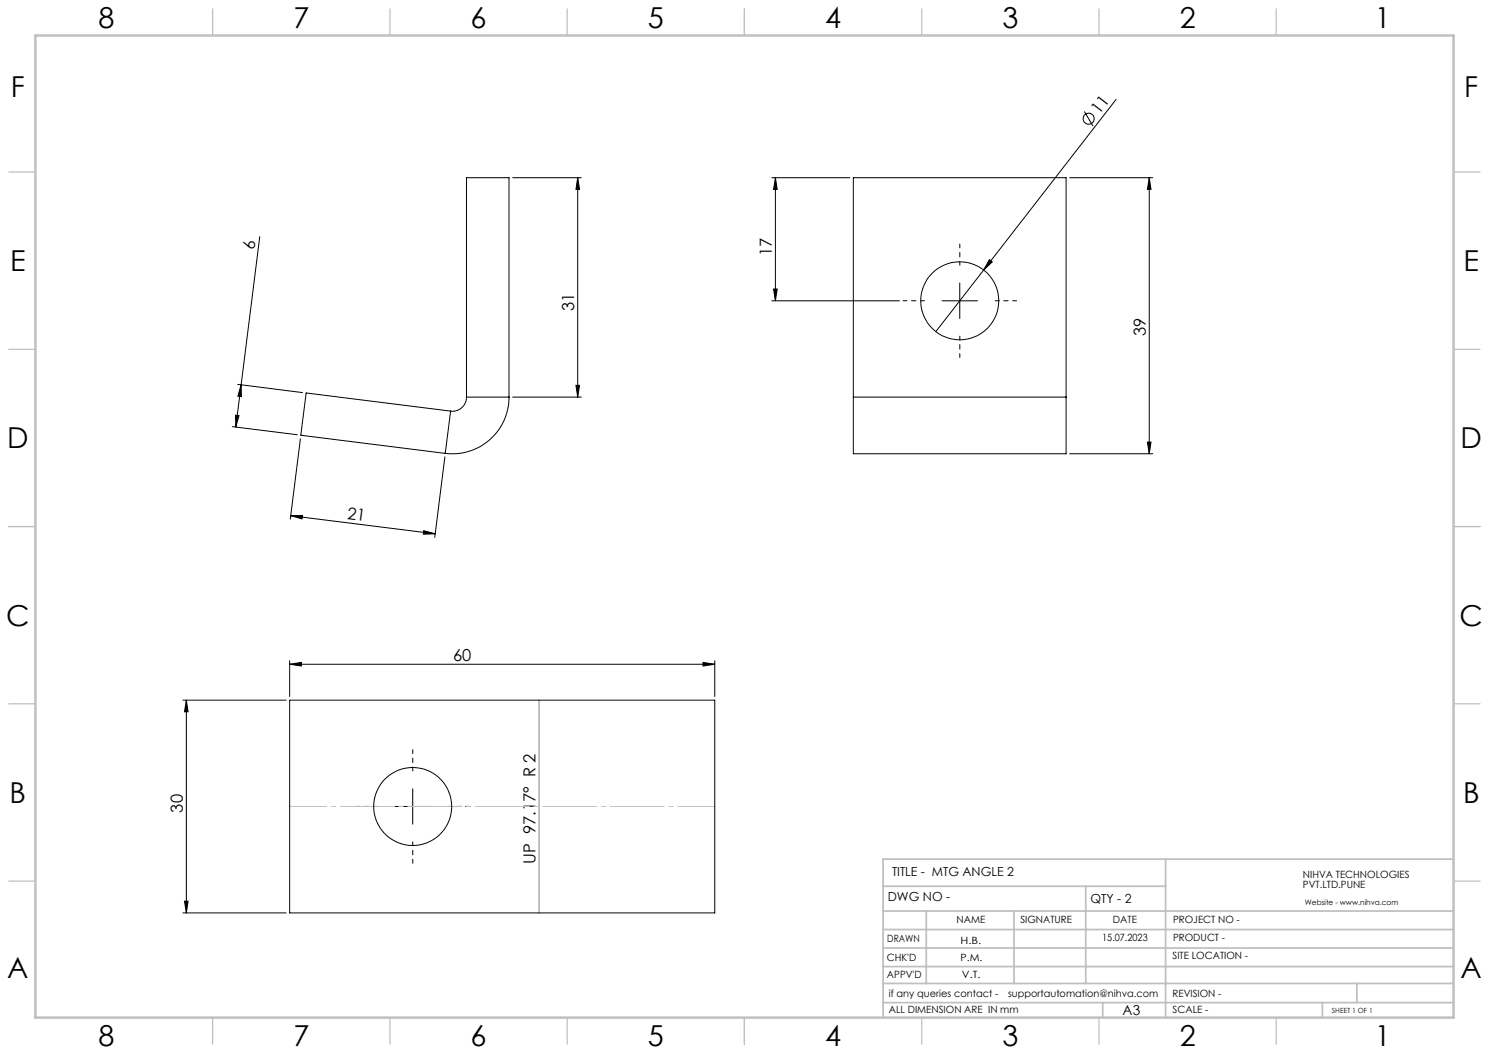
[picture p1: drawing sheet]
<svg xmlns="http://www.w3.org/2000/svg" width="420mm" height="297mm" viewBox="0 0 420 297" stroke-linecap="round" stroke-linejoin="round" font-family="sans-serif">
<g fill="none" stroke="#000" stroke-width=".28">
<path d="M305.9 31.4l2.4 4.2M314.8 28l-37.3 48.2M144.6 50.1h19.4M162.9 50.1v61.9M162.9 50.1l.6 3.3h-1zM217.7 50.1h22M218.7 50.1v34.7M218.7 50.1l.5 3.3h-1zM301.7 50.1h23.5M324.2 50.1v77.9M324.2 50.1l.5 3.3h-1.1zM73.3 66.7l-6.8 53.7"/>
<path d="M270.7 79.8v10M277.5 76.2l-13.5 17.3M279.1 73.2l.8 .7-2.4 2.3zM217.7 84.8h36M218.2 81.5h1l-.5 3.3zM265.7 84.8h10M66.4 117.1l1 .1-.9 3.2zM67 108.4l18.3 2.3M68 108.5l.1 3.4-1-.1zM127.1 116l-40.7-5.2-1.6 12 40.8 5.1M127.1 116l-1.5 11.9M131.6 112a4 4 0 0 1-4.5 4"/>
<path d="M131.6 112h12M131.6 112v-61.9h12v61.9M143.6 112a16 16 0 0 1-18 15.9M144.6 112h19.4M162.5 108.7h1l-.6 3.3zM240.7 112v16h60v-16M240.7 112h60M240.7 112v-61.9h60v61.9M65.5 120.3l18.4 2.3M84.7 123.8l-2.8 22.6M125.5 128.9l-2.9 22.7M301.7 128h23.5"/>
<path d="M323.6 124.7h1.1l-.5 3.3zM82 145.4h3.3l-.1 1zM82 145.4l40.7 5.2M119.5 149.7l3.2 .9-3.3 .1zM51.6 197.5h29.1M52.6 197.5v60M52.6 197.5l.5 3.3h-1.1zM81.7 187.4l3.3-.6v1.1zM81.7 197.5h119.9v60h-119.9zM81.7 186.3v10.2M81.7 187.4h119.9M198.3 186.8l3.3 .6-3.3 .5z"/>
<path d="M201.6 186.3v10.2M111.4 227.5h10M116.4 222.5v10M51.6 257.5h29.1M52 254.2h1.1l-.5 3.3z"/>
<circle cx="307.1" cy="33.5" r="1.56"/>
<circle cx="270.7" cy="84.9" r="11"/>
<circle cx="116.4" cy="227.5" r="11"/>
</g>
<path d="M270.7 74.8v-6M260.7 84.8h-6M270.7 94.8v6M280.7 84.8h6M116.4 217.5v-6M106.4 227.5h-6M116.4 237.5v6M126.4 227.5h6" fill="none" stroke="#000" stroke-width=".28" stroke-dasharray="15.2 1.3 1.3 1.3" stroke-dashoffset="14.1"/>
<path d="M152 197.5v60" fill="none" stroke="#808080" stroke-width=".28"/>
<path d="M81.7 227.5h119.9" fill="none" stroke="#c0c0c0" stroke-width=".28" stroke-dasharray="15.2 1.3 1.3 1.3" stroke-dashoffset="4.8"/>
<g fill="none" stroke="#c0c0c0" stroke-width=".35">
<path d="M60 2.5v7.5M110 2.5v7.5M160 2.5v7.5M210 2.5v7.5M260 2.5v7.5M310 2.5v7.5M360 2.5v7.5M2.5 48.5h7.5M410 48.5h7.5M2.5 98.5h7.5M410 98.5h7.5M2.5 148.5h7.5"/>
<path d="M410 148.5h7.5M2.5 198.5h7.5M410 198.5h7.5M2.5 248.5h7.5M410 248.5h7.5M60 287v7.5M110 287v7.5M160 287v7.5M210 287v7.5M260 287v7.5M310 287v7.5M360 287v7.5"/>
</g>
<g fill="none" stroke="#c0c0c0" stroke-width=".5">
<path d="M249.1 257h160.9M249.1 250h79.7M261.3 257v20.4M286 257v20.4M306.2 250v27.4M328.8 242.3v44.7M410 242.3h-160.9v44.7M249.1 272.6h160.9M249.1 267.4h160.9M249.1 262.2h160.9M249.1 277.4h160.9M382.7 277.4v5.4"/>
<path d="M249.1 282.8h160.9M311 282.8v4.2M373 282.8v4.2"/>
</g>
<path d="M10 10h400v277h-400z" fill="none" stroke="#c0c0c0" stroke-width=".7"/>
<g fill="#000">
<path d="M279.1 73.2l.8 .7-2.4 2.3z"/>
<path d="M324.2 50.1l.5 3.3h-1.1zM323.6 124.7h1.1l-.5 3.3z"/>
<path d="M162.5 108.7h1l-.6 3.3zM162.9 50.1l.6 3.3h-1zM52 254.2h1.1l-.5 3.3zM52.6 197.5l.5 3.3h-1.1zM218.2 81.5h1l-.5 3.3zM218.7 50.1l.5 3.3h-1z"/>
<path d="M66.4 117.1l1 .1-.9 3.2zM68 108.5l.1 3.4-1-.1z"/>
<path d="M82 145.4h3.3l-.1 1zM119.5 149.7l3.2 .9-3.3 .1z"/>
<path d="M198.3 186.8l3.3 .6-3.3 .5zM81.7 187.4l3.3-.6v1.1z"/>
</g>
<g font-size="8.1">
<text x="27.8" y="8">8</text>
<text x="82.8" y="8">7</text>
<text x="132.8" y="8">6</text>
<text x="182.8" y="8">5</text>
<text x="232.8" y="8">4</text>
<text x="282.8" y="8">3</text>
<text x="332.8" y="8">2</text>
<text x="387.8" y="8">1</text>
<text x="3" y="27.2">F</text>
<text x="413" y="27.2">F</text>
<text x="2.8" y="76.5">E</text>
<text x="412.8" y="76.5">E</text>
<text x="2" y="126.5">D</text>
<text x="412" y="126.5">D</text>
<text x="1.7" y="176.5">C</text>
<text x="411.7" y="176.5">C</text>
<text x="2.7" y="226.5">B</text>
<text x="412.7" y="226.5">B</text>
<text x="2" y="275.7">A</text>
<text x="412" y="275.7">A</text>
<text x="27.8" y="295">8</text>
<text x="82.8" y="295">7</text>
<text x="132.8" y="295">6</text>
<text x="182.8" y="295">5</text>
<text x="232.8" y="295">4</text>
<text x="282.8" y="295">3</text>
<text x="332.8" y="295">2</text>
<text x="387.8" y="295">1</text>
</g>
<g font-size="4.7">
<text x="310" y="32.5" transform="rotate(-52 310 32.5)">11</text>
<text x="71.8" y="70.5" transform="rotate(-83 71.8 70.5)">6</text>
<text x="217.7" y="72.1" transform="rotate(-90 217.7 72.1)">17</text>
<text x="162" y="87.7" transform="rotate(-90 162 87.7)">31</text>
<text x="323.2" y="94.8" transform="rotate(-90 323.2 94.8)">39</text>
<text x="97.8" y="146.4" transform="rotate(7 97.8 146.4)">21</text>
<text x="127.8" y="186.3">60</text>
<text x="51.6" y="229.2" transform="rotate(-90 51.6 229.2)">30</text>
<text x="151.1" y="243.7" transform="rotate(-90 151.1 243.7)">UP 97.17° R 2</text>
</g>
<text font-size="3.9" x="316.7" y="286.4">A3</text>
<g font-size="3.5">
<text x="251.6" y="247">TITLE - MTG ANGLE 2</text>
<text x="250.4" y="254.2">DWG NO -</text>
<text x="307.6" y="254.8">QTY - 2</text>
</g>
<g font-size="2.8">
<text x="367.5" y="247.7">NIHVA TECHNOLOGIES</text>
<text x="367.5" y="250.5">PVT.LTD.PUNE</text>
<text x="269.8" y="260.4">NAME</text>
<text x="287.8" y="260.4">SIGNATURE</text>
<text x="313.9" y="260.5">DATE</text>
<text x="330.9" y="260.5">PROJECT NO -</text>
<text x="250.3" y="265.7">DRAWN</text>
<text x="270.9" y="266.1">H.B.</text>
<text x="310.9" y="265.5">15.07.2023</text>
<text x="330.9" y="265.5">PRODUCT -</text>
<text x="250.2" y="271.1">CHK'D</text>
<text x="250.2" y="275.8">APPV'D</text>
<text x="270.9" y="271.1">P.M.</text>
<text x="271.3" y="275.8">V.T.</text>
<text x="330.7" y="270.6">SITE LOCATION -</text>
<text x="250.7" y="281.1">if any queries contact -</text>
<text x="284.3" y="281.1">supportautomation@nihva.com</text>
<text x="330.7" y="281.1">REVISION -</text>
<text x="250.7" y="285.6">ALL DIMENSION ARE IN mm</text>
<text x="330.7" y="285.6">SCALE -</text>
</g>
<text font-size="2.1" x="368.1" y="255.1">Website - www.nihva.com</text>
<text font-size="2" x="375.7" y="285.6">SHEET 1 OF 1</text>
</svg>
